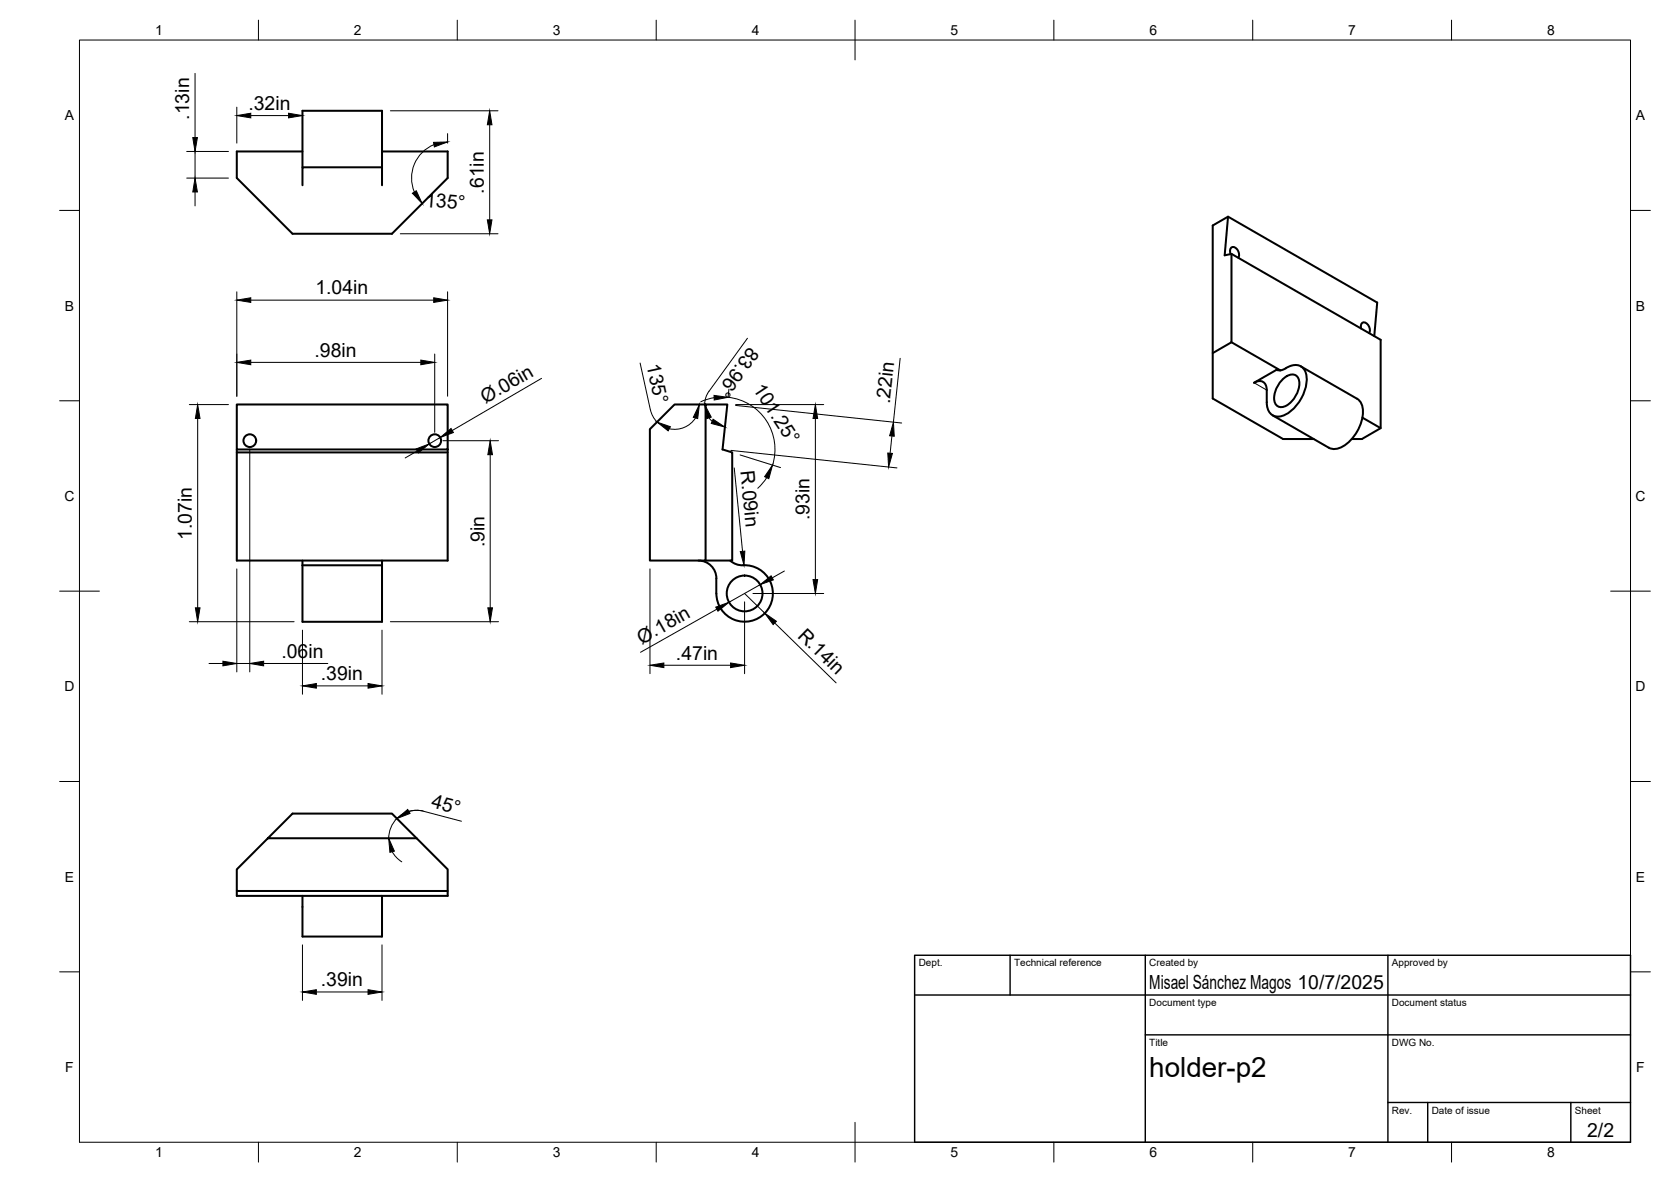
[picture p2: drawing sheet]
<svg xmlns="http://www.w3.org/2000/svg" width="420mm" height="297mm" viewBox="0 0 420 297" stroke-linecap="round" stroke-linejoin="round" font-family="sans-serif">
<!-- layer: Visible -->
<g fill="none" stroke="#000" stroke-width=".51">
<path d="M76.1 38.1h-16.6v6.6l14.1 14h25l14-14v-6.6h-16.5M76.1 42v-14.2h20v14.2M96.1 42v4.6M96.1 42h-20v4.6M308.8 54.4l-.9 9.8 1.7-.4v22.2l-4.7 2.7M309.4 63.8l-.1-.4a.92 .92 0 0 1 .4-1.2 .92 .92 0 0 1 1.2 .3l.6 1.2-.1 1.1M309.6 63.8l37.6 21.6v22.2l-4.8 2.7h-2.5M309.6 86l12.4 7.1M321 92.9l-5.7 3.3a1.93 1.93 0 0 1 2.3-.2 1.93 1.93 0 0 1 .9 2v3.1M321 92.9a3.2 3.2 0 0 0 3-.8 2.98 2.98 0 0 1 3.3 .1 2.98 2.98 0 0 1 1.3 2.9 10.5 10.5 0 0 1-6.3 9.4 2.79 2.79 0 0 1-3.7-2.6l-.1-.8M322.3 95.5a3 3 0 0 1 3.5-1.2 3.1 3.1 0 0 1 .7 3.7 6 6 0 0 1-4.2 4.3 1.89 1.89 0 0 1-1.9-2.3 7.1 7.1 0 0 1 1.9-4.5zM327.1 92.1l14.1 8.1a4 4 0 0 1 1.5 4.2 10.8 10.8 0 0 1-5.8 8.1 3.2 3.2 0 0 1-2.8 0l-14.1-8.1"/>
<path d="M342.2 82.5a.97 .97 0 0 1 .3-1.3 .97 .97 0 0 1 1.4 .3l.5 1.2-.1 1M345.5 84.5l.8-8.5-37.5-21.6-3.9 2.3v43.4l17.7 10.2h7.7M59.5 101.6h53.1v11.4h-53.1zM59.5 113v27.9h53.1v-27.9M59.5 113.7h53.1M177.4 101.6v39.3h-14v-33l6.2-6.3h13.3l-1.2 11.4 2.4 .7v27.2h-6.7M342.6 105l4.6 2.6M76.1 140.9v1.2M76.1 142.1v14.2h20v-14.2M76.1 142.1h20M96.1 140.9v1.2M175.6 140.9a4.5 4.5 0 0 1 4.5 4.5"/>
<path d="M180.1 145.4v3.7M183.6 140.9l1 .7 1.7 .4a7.1 7.1 0 0 1 8 6.4 7.1 7.1 0 0 1-6.7 7.8 7.1 7.1 0 0 1-7.5-7.1M67.4 210.7h37.4l7.8 7.8v5.4h-53.1v-5.4l14.1-14h25l6.2 6.2M59.5 223.9v1.2h53.1v-1.2M76.1 225.1v10.3h20v-10.3"/>
<circle cx="62.8" cy="110.7" r="1.6"/>
<circle cx="109.3" cy="110.7" r="1.6"/>
<circle cx="187.2" cy="149.1" r="4.5"/>
</g>
<!-- layer: Visible Narrow -->
<path d="M315.3 96.2l3.2 1.8" fill="none" stroke="#000" stroke-width=".25"/>
<!-- layer: BORDER -->
<g fill="none" stroke="#000" stroke-width=".25">
<path d="M20 10.1h390v276.9h-390zM65 5.1v5M115 5.1v5M165 5.1v5M215 5.1v10M265 5.1v5M315 5.1v5M365 5.1v5M15 52.9h5M410 52.9h5M15 100.7h5M410 100.7h5"/>
<path d="M15 148.6h10M405 148.6h10M15 196.4h5M410 196.4h5M15 244.2h5M410 244.2h5M65 287v5M115 287v5M165 287v5M215 282.1v9.9M265 287v5M315 287v5"/>
<path d="M365 287v5"/>
</g>
<!-- layer: TITLEBLOCK -->
<path d="M230 240.1h180v46.9h-180zM230 250h180M254 240.1v9.9M288 240.1v46.9M349 240.1v46.9M288 260.1h122M349 277.1h61M359 277.1v9.9M395 277.1v9.9" fill="none" stroke="#000" stroke-width=".36"/>
<!-- layer: FD_Dimensions -->
<g fill="none" stroke="#000" stroke-width=".25">
<path d="M49 18.4v16.2M46.9 38.1h10.5M49 38.1v6.7M59.5 26.9v9.1M63.1 29h9.5M76.1 29.9v1.2M98.1 27.8h27.1M109.1 36.3a9.1 9.1 0 0 0-4.9 11.9M112.5 33.6v2.4M123.1 31.4v23.9M46.9 44.8h10.5M49 48.2v3.5"/>
<path d="M100.6 58.7h24.6M59.5 73.3v26.3M63.1 75.4h46M112.5 73.3v26.3M63.1 91.1h42.7M109.3 89v19.7M136.2 95.1l-22.5 13.1M161 91.2l2.7 12.4 .8 1.6 .7 .9M178.3 98.3l-.8 1.6-.3 1.8M179.6 99.9l-3.4 1.1M183.1 99.8a13.2 13.2 0 0 1 11.2 17.1M183.3 97.8l-.2 1.8"/>
<path d="M187.9 85l-9.6 13.3M226.3 90.1l-1.7 16M47.6 101.7h9.8M49.7 105.2v47.5M62.8 112.8v56.1M104.9 113.3l-3 1.8M110.7 109.9l-2.8 1.7M111.4 110.8h13.9M123.3 114.3v38.4M174.9 105a6.2 6.2 0 0 1-6.6 2.7M175.1 101.7h.2M178.3 105l.8 .9"/>
<path d="M183.8 113.2l41.7 4.4M184.6 117.6l2.1 21M185 101.9l41.7 4.4M185 101.7h22.1M186.1 114.3l10.2 3.2M205 105.2v40.5M224.3 109.6l-.5 4.3M192.8 120l-2.3 2.7M47.6 156.2h26.4M59.5 143v25.9M76.1 158.4v16.1M96.1 158.4v16.1"/>
<path d="M98.1 156.2h27.2M163.4 143v26.3M180.3 153.1l-19.2 10.8M187.2 151.2v18.1M187.2 149.1l5.1 5M189.3 149.1h17.8M191.1 146.9l-7.8 4.4M194.8 156.6l15.4 15M197.2 143.5l-3 1.7M52.6 166.7h3.4M59.5 166.7h3.3M66.3 166.7h16.1"/>
<path d="M79.5 172.4h13M166.9 167.2h16.8M98.6 214l1.1 1.5 1.3 1.1M106.3 203.8l-1.7-.2-1.8 .3M116 206.4l-9.4-2.5a7 7 0 0 0-8.9 6.7M76.1 237.5v13.9M96.1 237.5v13.9M79.5 249.3h13"/>
</g>
<g fill="#000" stroke="#000" stroke-width=".25">
<path d="M48.5 34.6h1.1l-.6 3.5zM59.5 29l3.6-.5v1.1zM72.6 28.5l3.5 .5-3.5 .6zM109 35.8l3.5-.1-3.3 1.2zM123.1 27.8l.6 3.6h-1.2zM49 44.8l.6 3.4h-1.1zM103.7 48.6l1-.7 1.5 3.2zM122.5 55.3h1.2l-.6 3.4zM59.5 75.4l3.6-.6v1.2zM109.1 74.8l3.4 .6-3.4 .6zM59.5 91.1l3.6-.6v1.2zM105.8 90.5l3.5 .6-3.5 .6z"/>
<path d="M179.5 99.4l3.5 .5-3.4 .6zM49.7 101.7l.6 3.5h-1.2zM104.6 112.8l3.3-1.2-2.7 2.2zM110.7 109.9l2.7-2.2 .6 1zM123.3 110.8l.5 3.5h-1.1zM165.2 106.1l3.4 1.1-.6 1.1zM175.9 101.7l-.5 3.5-1.1-.3zM177.2 101.7l1.6 3.1-1.1 .4zM179.3 105.4l3 1.9-3.5-.9zM194.2 116.9l-.9 3.4-1-.5zM205 101.7l.6 3.5h-1.2zM223.2 113.8l1.2 .1-1 3.5z"/>
<path d="M224.6 106.1l.3 3.5-1.2-.1zM186.1 138.6l1.2-.1-.2 3.5zM49.1 152.7h1.2l-.6 3.5zM122.7 152.7h1.1l-.5 3.5zM180 152.6l3.3-1.3-2.8 2.3zM191.1 146.9l2.8-2.2 .6 1zM192.3 154.1l2.9 2-.8 .9zM204.4 145.7h1.2l-.6 3.4zM56 166.2l3.5 .5-3.5 .6zM62.8 166.7l3.5-.5v1.1zM76.1 172.4l3.4-.6v1.1zM92.5 171.8l3.6 .6-3.6 .5z"/>
<path d="M163.4 167.2l3.5-.6v1.2zM183.7 166.6l3.5 .6-3.5 .6zM97.7 210.7l1.5 3.2-1.2 .3zM99.8 205.7l2.7-2.3 .6 1zM76.1 249.3l3.4-.6v1.2zM92.5 248.7l3.6 .6-3.6 .6z"/>
</g>
<text font-size="7" x="289" y="270.6">holder-p2</text>
<g font-size="4.9">
<text x="62.4" y="27.6">.32in</text>
<text x="47.6" y="30.1" transform="rotate(-90 47.6 30.1)">.13in</text>
<text x="106.8" y="51.9" transform="rotate(5 106.8 51.9)">135°</text>
<text x="121.7" y="48.6" transform="rotate(-90 121.7 48.6)">.61in</text>
<text x="79.3" y="74">1.04in</text>
<text x="79.1" y="89.6">.98in</text>
<text x="188.4" y="86.8" transform="rotate(126 188.4 86.8)">83.96°</text>
<text x="162.6" y="91.8" transform="rotate(78 162.6 91.8)">135°</text>
<text x="122" y="101.5" transform="rotate(-30 122 101.5)">Ø.06in</text>
<text x="189.2" y="97.8" transform="rotate(57 189.2 97.8)">101.25°</text>
<text x="223.7" y="101.5" transform="rotate(-84 223.7 101.5)">.22in</text>
<text x="186.2" y="118.5" transform="rotate(84 186.2 118.5)">R.09in</text>
<text x="203.6" y="130.8" transform="rotate(-90 203.6 130.8)">.93in</text>
<text x="48.2" y="135.7" transform="rotate(-90 48.2 135.7)">1.07in</text>
<text x="121.8" y="137.5" transform="rotate(-90 121.8 137.5)">.9in</text>
<text x="161.4" y="162" transform="rotate(-29 161.4 162)">Ø.18in</text>
<text x="200.3" y="160" transform="rotate(44 200.3 160)">R.14in</text>
<text x="70.8" y="165.3">.06in</text>
<text x="170" y="165.8">.47in</text>
<text x="80.7" y="170.9">.39in</text>
<text x="108.2" y="202.8" transform="rotate(15 108.2 202.8)">45°</text>
<text x="80.7" y="247.8">.39in</text>
<text x="289" y="248.5">Misael Sánchez Magos 10/7/2025</text>
<text x="399.1" y="285.7">2/2</text>
</g>
<g font-size="3.5">
<text x="39" y="8.8">1</text>
<text x="89" y="8.8">2</text>
<text x="139" y="8.8">3</text>
<text x="189" y="8.8">4</text>
<text x="239" y="8.8">5</text>
<text x="289" y="8.8">6</text>
<text x="339" y="8.8">7</text>
<text x="389" y="8.8">8</text>
<text x="16.3" y="30.2">A</text>
<text x="411.3" y="30.2">A</text>
<text x="16.3" y="78">B</text>
<text x="411.3" y="78">B</text>
<text x="16.2" y="125.9">C</text>
<text x="411.2" y="125.9">C</text>
<text x="16.2" y="173.7">D</text>
<text x="411.2" y="173.7">D</text>
<text x="16.3" y="221.6">E</text>
<text x="411.3" y="221.6">E</text>
<text x="16.4" y="269.4">F</text>
<text x="411.4" y="269.4">F</text>
<text x="39" y="290.8">1</text>
<text x="89" y="290.8">2</text>
<text x="139" y="290.8">3</text>
<text x="189" y="290.8">4</text>
<text x="239" y="290.8">5</text>
<text x="289" y="290.8">6</text>
<text x="339" y="290.8">7</text>
<text x="389" y="290.8">8</text>
</g>
<g font-size="2.5">
<text x="231" y="242.9">Dept.</text>
<text x="255" y="242.9">Technical reference</text>
<text x="289" y="242.9">Created by</text>
<text x="350" y="242.9">Approved by</text>
<text x="289" y="252.8">Document type</text>
<text x="350" y="252.8">Document status</text>
<text x="289" y="262.9">Title</text>
<text x="350" y="262.9">DWG No.</text>
<text x="350" y="279.9">Rev.</text>
<text x="360" y="279.9">Date of issue</text>
<text x="396" y="279.9">Sheet</text>
</g>
</svg>
